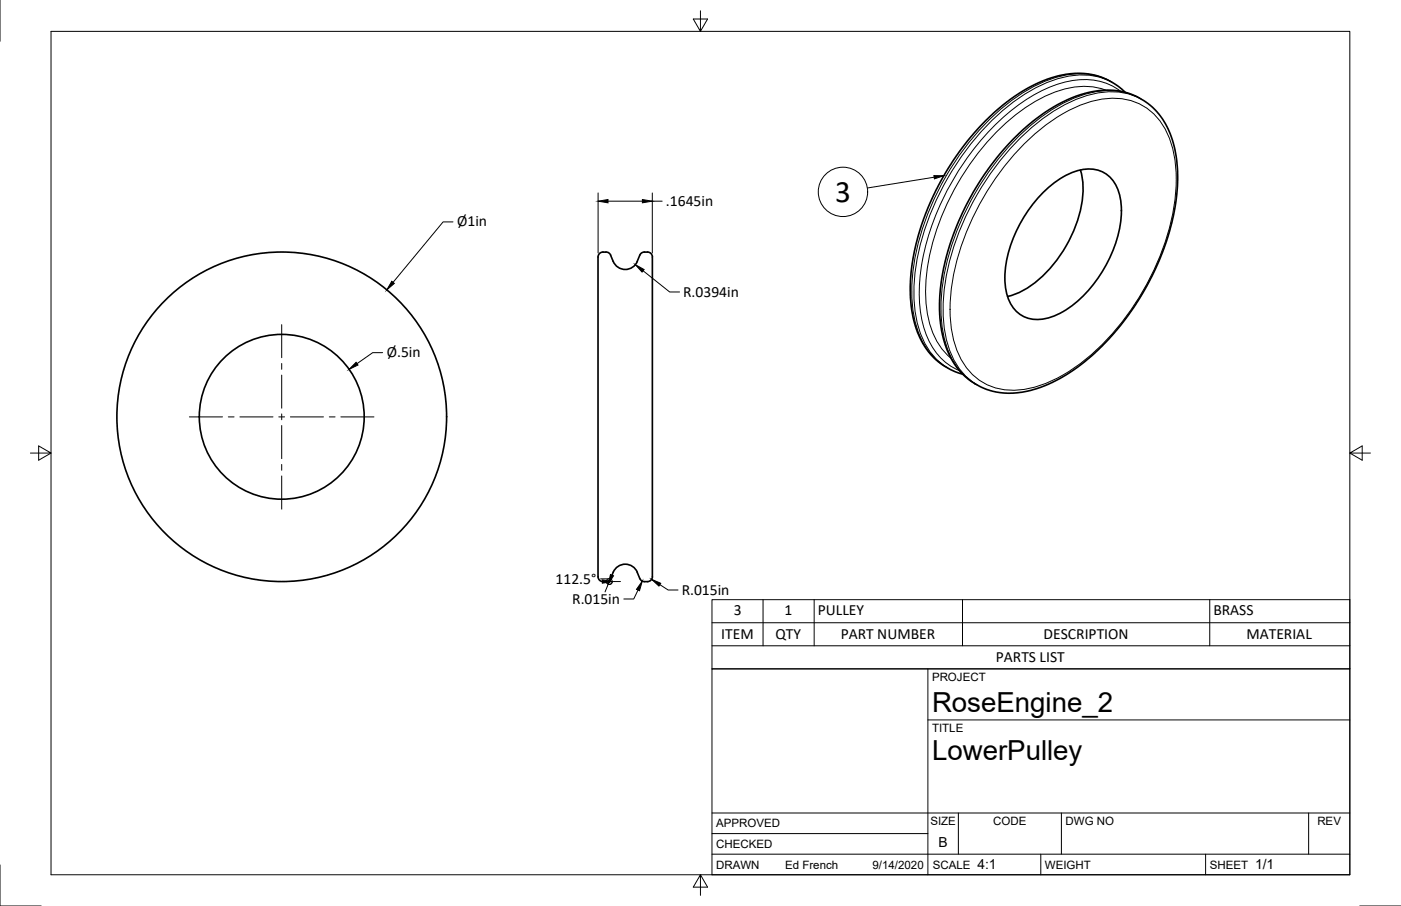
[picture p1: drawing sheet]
<svg xmlns="http://www.w3.org/2000/svg" width="432mm" height="279mm" viewBox="0 0 432 279" stroke-linecap="round" stroke-linejoin="round" font-family="sans-serif">
<!-- layer: Visible -->
<g fill="none" stroke="#000" stroke-width=".51">
<path d="M346.8 28.5l-2.6-2.2a22.3 22.3 0 0 0-21-2l-4 1.6-4.9 2.7-4.8 3.5-4.6 4.1-4.5 4.6-3.8 4.7-4.1 6-3.1 5.4-3.1 6.6-2.2 5.6-1.8 6.2-1.2 6.6-.5 4.3v5.6l.8 6.2 1.2 3.8a20.5 20.5 0 0 0 14.1 13.6M312.7 42.5l5.8-5.2 6.2-4.3 3.9-2.1 3.1-1.3 3.5-1 2.6-.5a20.7 20.7 0 0 1 23.9 16.5l1 5 .3 6-.5 6.4-.8 4.4-1.8 6.7-2.2 6.1-2.8 6.2-3.6 6.4-3.3 5.1-4.9 6.2-4.5 4.6-4.2 3.8-5.2 3.7-4.9 2.7-4.8 2-3.9 .9a20.8 20.8 0 0 1-24.7-15.9l-1.2-6.4-.1-7.1 .5-4.3 .7-4.4 2.5-9 3.5-8.4 4.7-8.6 5.6-8zM321.7 59.2a22.3 22.3 0 0 1 13.7-7.1 9.4 9.4 0 0 1 9.6 7.7 29.9 29.9 0 0 1-3.2 20.2 36.6 36.6 0 0 1-15.8 16.9 11.4 11.4 0 0 1-12.1-.3 13.5 13.5 0 0 1-4.2-10.9 40 40 0 0 1 12-26.5zM333 52.4a29.3 29.3 0 0 1-2.8 20.4 35.5 35.5 0 0 1-17.3 17.9l-2.4 .7M188.2 78.7l.8 1.9M188.2 78.7a2.12 2.12 0 0 0-2.2-1 2.12 2.12 0 0 0-1.7 1.6v97.5a2.1 2.1 0 0 0 .7 2.3 2.1 2.1 0 0 0 2.5 .1l.7-.8M201.1 79.3v98.5M201.1 79.3a2.13 2.13 0 0 0-1.8-1.6 2.13 2.13 0 0 0-2.1 1l-.8 1.9M196.4 80.6a4 4 0 0 1-3.7 2.5 4 4 0 0 1-3.7-2.5M188.2 178.4a5.1 5.1 0 0 1 3.8-4.4 4 4 0 0 1 4.4 2.5l.8 1.9M201.1 177.8a2.13 2.13 0 0 1-1.8 1.6 2.13 2.13 0 0 1-2.1-1"/>
<circle cx="86.8" cy="128.5" r="50.8"/>
<circle cx="86.8" cy="128.5" r="25.4"/>
</g>
<!-- layer: Visible Narrow -->
<path d="M340.8 27.8a24.1 24.1 0 0 0-19.2 2.1 67.6 67.6 0 0 0-27.9 29.4 63.1 63.1 0 0 0-8.1 35.8 23.3 23.3 0 0 0 7.6 15.4M342.3 25.1a21.6 21.6 0 0 0-18.6-.7 60.7 60.7 0 0 0-26.6 21.5 79.1 79.1 0 0 0-16 41.3 33.7 33.7 0 0 0 4.6 20.5 18 18 0 0 0 5.9 5.5M343 25.5a21.6 21.6 0 0 0-18.6-.7 60.7 60.7 0 0 0-26.6 21.5 79.1 79.1 0 0 0-16.1 41.3 33.7 33.7 0 0 0 4.7 20.5 18 18 0 0 0 5.8 5.5M345.4 28.1a20.5 20.5 0 0 0-19.7-2 58.7 58.7 0 0 0-26.3 20.8 78.6 78.6 0 0 0-16 40.8 32.6 32.6 0 0 0 4.8 20.6 17.3 17.3 0 0 0 7.5 6M351.3 30.3a21.6 21.6 0 0 0-18.6-.7 60.7 60.7 0 0 0-26.6 21.5 79.1 79.1 0 0 0-16 41.3 33.7 33.7 0 0 0 4.6 20.5 18 18 0 0 0 5.9 5.5M351.9 30.7a21.6 21.6 0 0 0-18.5-.7 60.7 60.7 0 0 0-26.6 21.5 79.1 79.1 0 0 0-16.1 41.3 33.7 33.7 0 0 0 4.7 20.5 18 18 0 0 0 5.8 5.4M316.2 43.8a45.9 45.9 0 0 1 22.9-13.1 18.2 18.2 0 0 1 21.5 12.4 46.2 46.2 0 0 1 0 26.5 80.5 80.5 0 0 1-28.2 42.9 36 36 0 0 1-20.3 7.8 17.9 17.9 0 0 1-17.4-12.8 46.2 46.2 0 0 1 0-26.5 82.6 82.6 0 0 1 21.5-37.2z" fill="none" stroke="#000" stroke-width=".31"/>
<!-- layer: Border -->
<path d="M0 0v12.7M15.7 9.7h400.3v260.1h-400.3zM215.9 3.3v6.4l-2.2-3.8h4.4l-2.2 3.8M9.4 139.7h6.3l-3.8-2.2v4.4l3.8-2.2M416 139.7l3.8 2.2v-4.4l-3.8 2.2h6.4M0 266.7v12.7h12.7M215.9 269.8l2.2 3.8h-4.4l2.2-3.8v6.3M419.1 279.4h12.7" fill="none" stroke="#000" stroke-width=".31"/>
<!-- layer: Titleblock -->
<path d="M219.4 206.3h196.6v63.5h-196.6zM286 206.3v63.5M286 222h130M219.4 257.1h66.6M219.4 250.7h196.6M295.4 250.7v12.7M327.1 250.7v12.7M403.3 250.7v12.7M219.4 263.4h196.6M320.8 263.4v6.4M371.6 263.4v6.4" fill="none" stroke="#000" stroke-width=".31"/>
<!-- layer: Center Lines -->
<g fill="none" stroke="#000" stroke-width=".31">
<path d="M86.8 100.1v10.2M86.8 112.1v1.8M86.8 115.7v10.2M58.4 128.6h10.2M70.4 128.6h1.7M73.9 128.6h10.2M85.9 128.6h1.8M86.8 127.7v1.8M86.8 131.2v10.2M89.5 128.6h10.2M101.5 128.6h1.8M105.1 128.6h10.2"/>
<path d="M86.8 143.2v1.8M86.8 146.8v10.2"/>
</g>
<!-- layer: Dimensions -->
<g fill="none" stroke="#000" stroke-width=".31">
<path d="M184.3 59.5v18.5M201 59.5v18.5M139.6 68.4h-3l-15.5 18.7M187.4 62h10.6M201 62h3.1M198.2 83.5l8.2 6.5h3M117.9 108.8h-3l-4.9 3.3M185.1 178.5h3.1M186.9 179.3a.9 .9 0 0 0 .9 .9 .9 .9 0 0 0 .9-.9M189.1 179.3h2.1M187.3 180.5l-.8 2M196.6 182l-1.3 2.7h-3"/>
<path d="M203.4 180.3l2.5 1.6h3.1"/>
<circle cx="187.8" cy="179.3" r=".9"/>
</g>
<path d="M184.3 62l3.1-.5v1zM198 61.5l3 .5-3 .5zM120.8 86.7l.7 .7-2.3 2zM195.8 81.6l2.7 1.5-.6 .8zM109.7 111.7l.6 .9-2.7 1.3zM185.7 178.8l3 .5-3 .6zM188.2 177.2l.9 .4-1.6 2.6zM200.8 178.6l2.8 1.3-.5 .8zM198 179.2l-.9 3-.9-.5z" fill="#000" stroke="#000" stroke-width=".31"/>
<!-- layer: BOM -->
<g fill="none" stroke="#000" stroke-width=".31">
<path d="M287.9 54.7l-20.6 3.3M219.4 184.9h196.6v21.4h-196.6zM219.4 199.2h196.6M219.4 192h196.6M235.2 184.9v14.3M250.9 184.9v14.3M296.7 184.9v14.3M372.9 184.9v14.3"/>
<circle cx="259.8" cy="59.2" r="7.6"/>
</g>
<path d="M287.8 54.2h3.1l-2.9 1z" fill="#000" stroke="#000" stroke-width=".31"/>
<text font-size="9.6" x="257.4" y="62.2">3</text>
<g font-size="8.5">
<text x="287.3" y="219.5">RoseEngine_2</text>
<text x="287.3" y="234.5">LowerPulley</text>
</g>
<g font-size="4.8">
<text x="205.3" y="63.5">.1645in</text>
<text x="140.9" y="69.7">Ø1in</text>
<text x="210.6" y="91.5">R.0394in</text>
<text x="119.2" y="110">Ø.5in</text>
<text x="171.2" y="180">112.5°</text>
<text x="210.1" y="183.5">R.015in</text>
<text x="176.4" y="186.2">R.015in</text>
<text x="226.1" y="189.5">3</text>
<text x="241.8" y="189.5">1</text>
<text x="252.1" y="189.5">PULLEY</text>
<text x="374" y="189.5">BRASS</text>
<text x="222.3" y="197.1">ITEM</text>
<text x="239" y="196.9">QTY</text>
<text x="259.1" y="197.1">PART NUMBER</text>
<text x="321.6" y="197.1">DESCRIPTION</text>
<text x="384.2" y="197.1">MATERIAL</text>
<text x="306.9" y="204.2">PARTS LIST</text>
</g>
<g font-size="4.3">
<text x="289.3" y="261.2">B</text>
<text x="301.2" y="268.1">4:1</text>
<text x="386.8" y="268.1">1/1</text>
</g>
<g font-size="3.5">
<text x="287.3" y="210.1">PROJECT</text>
<text x="287.3" y="225.8">TITLE</text>
<text x="220.7" y="255.2">APPROVED</text>
<text x="286.7" y="254.5">SIZE</text>
<text x="306.1" y="254.5">CODE</text>
<text x="328.4" y="254.5">DWG NO</text>
<text x="406" y="254.5">REV</text>
<text x="220.7" y="261.5">CHECKED</text>
<text x="220.7" y="267.9">DRAWN</text>
<text x="242" y="267.9">Ed French</text>
<text x="268.9" y="267.9">9/14/2020</text>
<text x="287.5" y="267.9">SCALE</text>
<text x="322.1" y="267.9">WEIGHT</text>
<text x="372.9" y="267.9">SHEET</text>
</g>
</svg>
